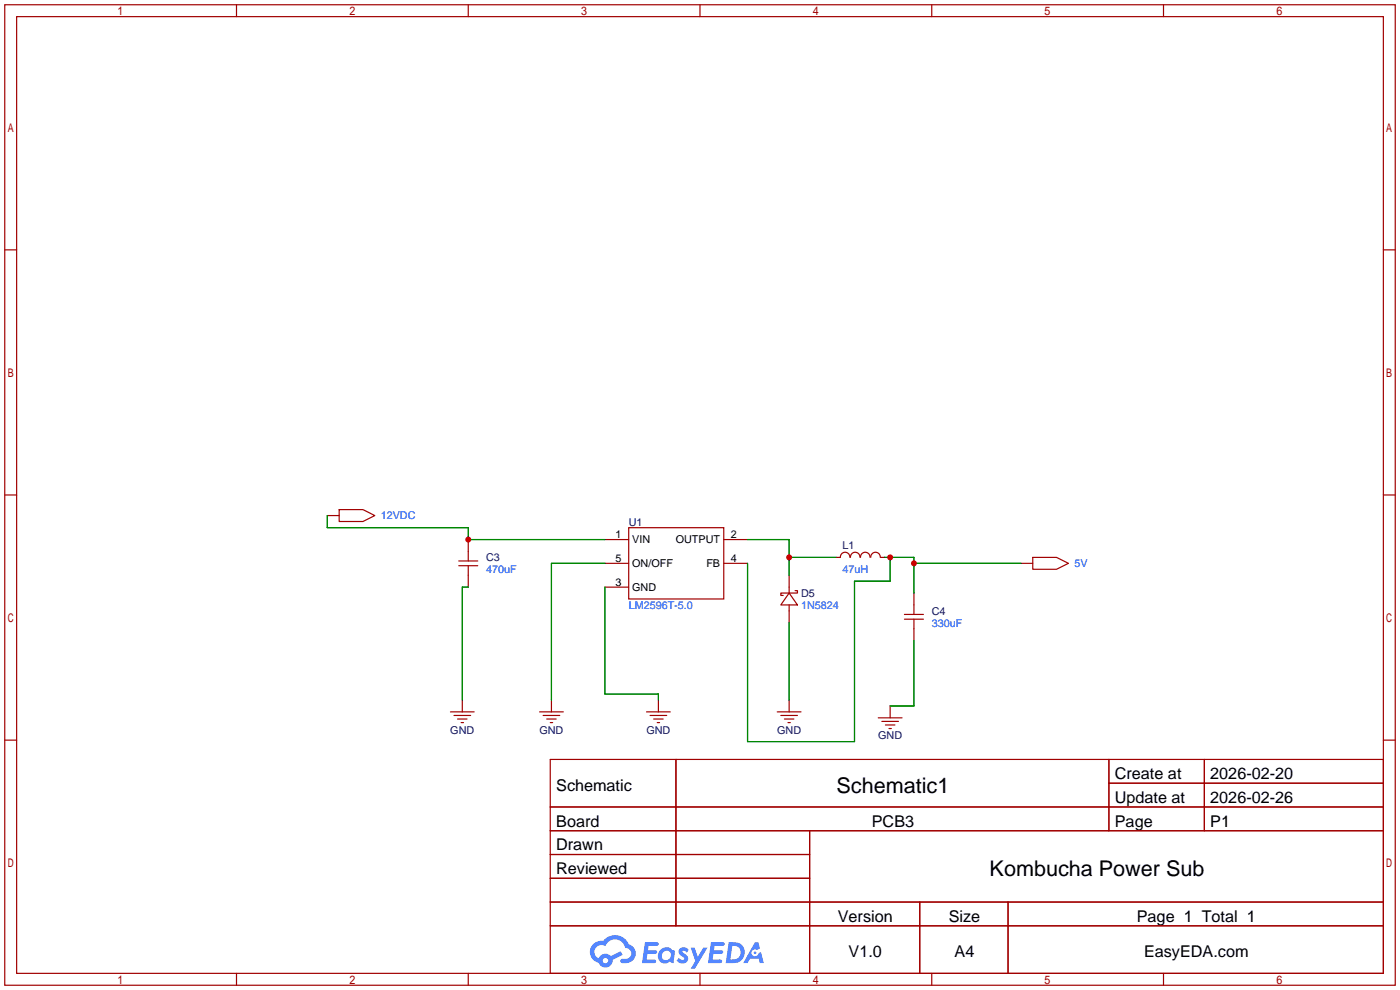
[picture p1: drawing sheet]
<svg xmlns="http://www.w3.org/2000/svg" width="299mm" height="212mm" viewBox="0 0 299 212" stroke-linecap="round" stroke-linejoin="round" font-family="sans-serif">
<g fill="none" stroke="#a10000" stroke-width=".25">
<path d="M1 1h297.2v209.6h-297.2zM3.6 3.6h292.1v204.4h-292.1zM50.5 1v2.6M100.1 1v2.6M149.6 1v2.6M199.1 1v2.6M248.7 1v2.6M1 53.4h2.6M295.7 53.4h2.5M1 105.8h2.6M295.7 105.8h2.5M1 158.2h2.6"/>
<path d="M295.7 158.2h2.5M117.6 162.3h178.1v45.7h-178.1zM117.6 172.5h178.1M117.6 177.5h178.1M144.5 162.3v35.6M173 177.5v30.5M237 162.3v15.2M237 167.4h58.7M257.4 162.3v15.2M117.6 182.6h55.4M117.6 192.8h178.1M117.6 187.7h55.4"/>
<path d="M117.6 197.9h178.1M196.6 192.8v15.2M215.4 192.8v15.2M50.5 208v2.6M100.1 208v2.6M149.6 208v2.6M199.1 208v2.6M248.7 208v2.6"/>
</g>
<g fill="#5487ff">
<path d="M145.3 202.7a1.3 1.3 0 0 1 1.9 .3l-.4 .6a.54 .54 0 0 0-.9-.2l.1 .2a1.34 1.34 0 0 1 .9 1.8 1.47 1.47 0 0 1-2.3-.1l.5-.6 .8 .5a.31 .31 0 0 0 .4-.3 .31 .31 0 0 0-.3-.4 1.12 1.12 0 0 1-.7-1.8z"/>
<path d="M147.6 202.5h.9l.6 2 1.2-2h.9l-2.7 4.6h-.9l1-1.7z"/>
<path d="M137.8 201.4h1.7a1.31 1.31 0 0 1 1.2 .2 .4 .4 0 0 1-.3 .5l-1.8 .1-.1 .9h1.6a.4 .4 0 0 1 .4 .4 .4 .4 0 0 1-.5 .4h-1.6l-.2 1.2h1.4a.46 .46 0 0 1 .5 0 .46 .46 0 0 1 .1 .5l-.4 .2h-2.6z"/>
<path d="M151.9 201.4h1.7a1.32 1.32 0 0 1 1.2 .2 .39 .39 0 0 1-.3 .5l-1.8 .1-.1 .9h1.6a.4 .4 0 0 1 .4 .4 .4 .4 0 0 1-.4 .4h-1.7l-.2 1.2h1.4a.46 .46 0 0 1 .5 0 .46 .46 0 0 1 .1 .5l-.4 .2h-2.6z"/>
<path d="M161.3 201.4h.8l.3 1.3-.6 .4a.75 .75 0 0 0-1.1 .3 .75 .75 0 0 0 .5 1 .75 .75 0 0 0 .9-.7l.5-.2 .6 2.3h-.8l-.3-.9h-1.8l-.5 .9h-1z"/>
<path d="M155.7 201.4l-.6 4.4h1.5a2.27 2.27 0 0 0 2.6-2.2 2.27 2.27 0 0 0-2.7-2.2zM156.5 202.1a1.5 1.5 0 0 1 1.8 1.6 1.5 1.5 0 0 1-1.9 1.4h-.3z"/>
<path d="M141.2 203a1.6 1.6 0 0 0-.3 2.3 1.6 1.6 0 0 0 2.3 .2l.7 .3 .3-2.4-.1-.3-.5-.1a1.58 1.58 0 0 0-2.4 0zM141.8 203.5a.98 .98 0 0 1 1.6 .4 .98 .98 0 0 1-1.1 1.3 .94 .94 0 0 1-.9-.7 .94 .94 0 0 1 .4-1z"/>
<path d="M126.8 201.8a2.37 2.37 0 0 0 1.1 4 1.54 1.54 0 0 0 1.8 1 1.54 1.54 0 0 0 1.2-1.6l2.2-1.1-.5-.8-2 1a1.57 1.57 0 0 0-2.7 .5 1.5 1.5 0 0 1-.7-2.1 1.5 1.5 0 0 1 2.2-.5 2.23 2.23 0 0 1 2.3-1.4 2.23 2.23 0 0 1 2 1.8 1.16 1.16 0 0 1 1.2 1.1 1.16 1.16 0 0 1-1.1 1.2h-.7a.47 .47 0 0 0-.5 .4 .47 .47 0 0 0 .4 .5 2.17 2.17 0 0 0 2.5-.9 2.17 2.17 0 0 0-.3-2.7l-.8-.4a3.2 3.2 0 0 0-5.5-.7l-1.1 .1zM128.8 205.3a.6 .6 0 0 1 1.2 0 .6 .6 0 0 1-1.2 0z"/>
<circle cx="161.4" cy="203.6" r=".28"/>
</g>
<g fill="none" stroke="#a10000" stroke-width=".25">
<path d="M69.9 110.2h2.6M72.5 108.9h5.1l2.5 1.3-2.5 1.3h-5.1zM98 119.9h4.1M100.1 115.3v4.6M129.3 115.3h5.1M134.4 112.8h20.3v15.2h-20.3zM154.7 115.3h5.1M178.8 119.1h.8M179.6 119.1a1.01 1.01 0 0 1 1-1.1 1.01 1.01 0 0 1 1 1.1M181.8 119.1a1.01 1.01 0 0 1 1-1.1 1.01 1.01 0 0 1 1 1.1M183.9 119.1a1.01 1.01 0 0 1 1-1.1 1.01 1.01 0 0 1 1 1.1M186.1 119.1a1.01 1.01 0 0 1 1-1.1 1.01 1.01 0 0 1 1 1.1"/>
<path d="M188.2 119.1h.8M220.7 119.1h5.1l2.5 1.3-2.5 1.3h-5.1zM98 120.9h4.1M100.1 120.9v4.6M129.3 120.4h5.1M129.3 125.5h5.1M154.7 120.4h5.1M168.7 126.7l1.7 2.6h-3.5zM168.7 122.9v3.8M168.7 129.3v3.8M169.9 126.2h.5v.5h-3.5v.6h.5M193.3 131.3h4.1"/>
<path d="M193.3 132.3h4.1M195.3 126.7v4.6M195.3 132.3v4.6M218.2 120.4h2.5M96.3 152.1h5M97 152.9h3.6M97.8 153.7h2M98.6 154.4h.5M98.8 149.6v2.5M115.3 152.1h5.1M116.1 152.9h3.5M116.8 153.7h2.1"/>
<path d="M117.6 154.4h.5M117.9 149.6v2.5M138.2 152.1h5.1M138.9 152.9h3.6M139.7 153.7h2M140.5 154.4h.5M140.7 149.6v2.5M166.1 152.1h5.1M166.9 152.9h3.5M167.6 153.7h2.1M168.4 154.4h.5M168.7 149.6v2.5"/>
<path d="M187.7 153.4h5.1M188.5 154.2h3.5M189.2 154.9h2.1M190 155.7h.5M190.2 150.9v2.5"/>
</g>
<path d="M69.9 110.2v2.6h30.2v2.5h29.2M159.8 115.3h8.9v7.6M168.7 119.1h10.1M189 119.1h6.3v7.6M190.2 119.1v5.1h-7.6v34.3h-22.8v-38.1M100.1 125.5h-1.3v24.1M129.3 120.4h-11.4v29.2M129.3 125.5v22.8h11.4v1.3M168.7 133.1v16.5M195.3 120.4h22.9M195.3 136.9v14h-5.1" fill="none" stroke="#008700" stroke-width=".25"/>
<g fill="#c00">
<circle cx="100.1" cy="115.3" r=".63"/>
<circle cx="168.7" cy="119.1" r=".63"/>
<circle cx="195.3" cy="120.4" r=".63"/>
<circle cx="190.2" cy="119.1" r=".63"/>
</g>
<g font-size="4.6">
<text x="178.8" y="169.4">Schematic1</text>
<text x="211.5" y="187.2">Kombucha Power Sub</text>
</g>
<g font-size="3.5">
<text x="238.3" y="166.5">Create at</text>
<text x="258.7" y="166.5">2026-02-20</text>
<text x="118.9" y="169.1">Schematic</text>
<text x="238.3" y="171.6">Update at</text>
<text x="258.7" y="171.6">2026-02-26</text>
<text x="118.9" y="176.7">Board</text>
<text x="186.3" y="176.7">PCB3</text>
<text x="238.3" y="176.7">Page</text>
<text x="258.7" y="176.7">P1</text>
<text x="118.9" y="181.8">Drawn</text>
<text x="118.9" y="186.8">Reviewed</text>
<text x="179.1" y="197">Version</text>
<text x="202.8" y="197">Size</text>
<text x="243" y="197">Page 1 Total 1</text>
<text x="181.4" y="204.6">V1.0</text>
<text x="204" y="204.6">A4</text>
<text x="244.5" y="204.6">EasyEDA.com</text>
</g>
<g font-size="2.3" fill="#00f">
<text x="81.4" y="111">12VDC</text>
<text x="103.9" y="122.5">470uF</text>
<text x="180.1" y="122.5">47uH</text>
<text x="229.6" y="121.2">5V</text>
<text x="134.4" y="130.1">LM2596T-5.0</text>
<text x="171.2" y="130.1">1N5824</text>
<text x="199.1" y="133.9">330uF</text>
</g>
<g font-size="2.3" fill="#000080">
<text x="134.4" y="112.3">U1</text>
<text x="103.9" y="119.9">C3</text>
<text x="180.1" y="117.4">L1</text>
<text x="171.2" y="127.6">D5</text>
<text x="199.1" y="131.4">C4</text>
<text x="96.2" y="156.8">GND</text>
<text x="115.3" y="156.8">GND</text>
<text x="138.2" y="156.8">GND</text>
<text x="166.1" y="156.8">GND</text>
<text x="187.7" y="158">GND</text>
</g>
<g font-size="2.3">
<text x="131.6" y="115.1">1</text>
<text x="135.1" y="116.1">VIN</text>
<text x="144.4" y="116.1">OUTPUT</text>
<text x="156.2" y="115.1">2</text>
<text x="131.6" y="120.2">5</text>
<text x="131.6" y="125.2">3</text>
<text x="135.1" y="121.2">ON/OFF</text>
<text x="151" y="121.2">FB</text>
<text x="156.2" y="120.2">4</text>
<text x="135.1" y="126.3">GND</text>
</g>
</svg>
